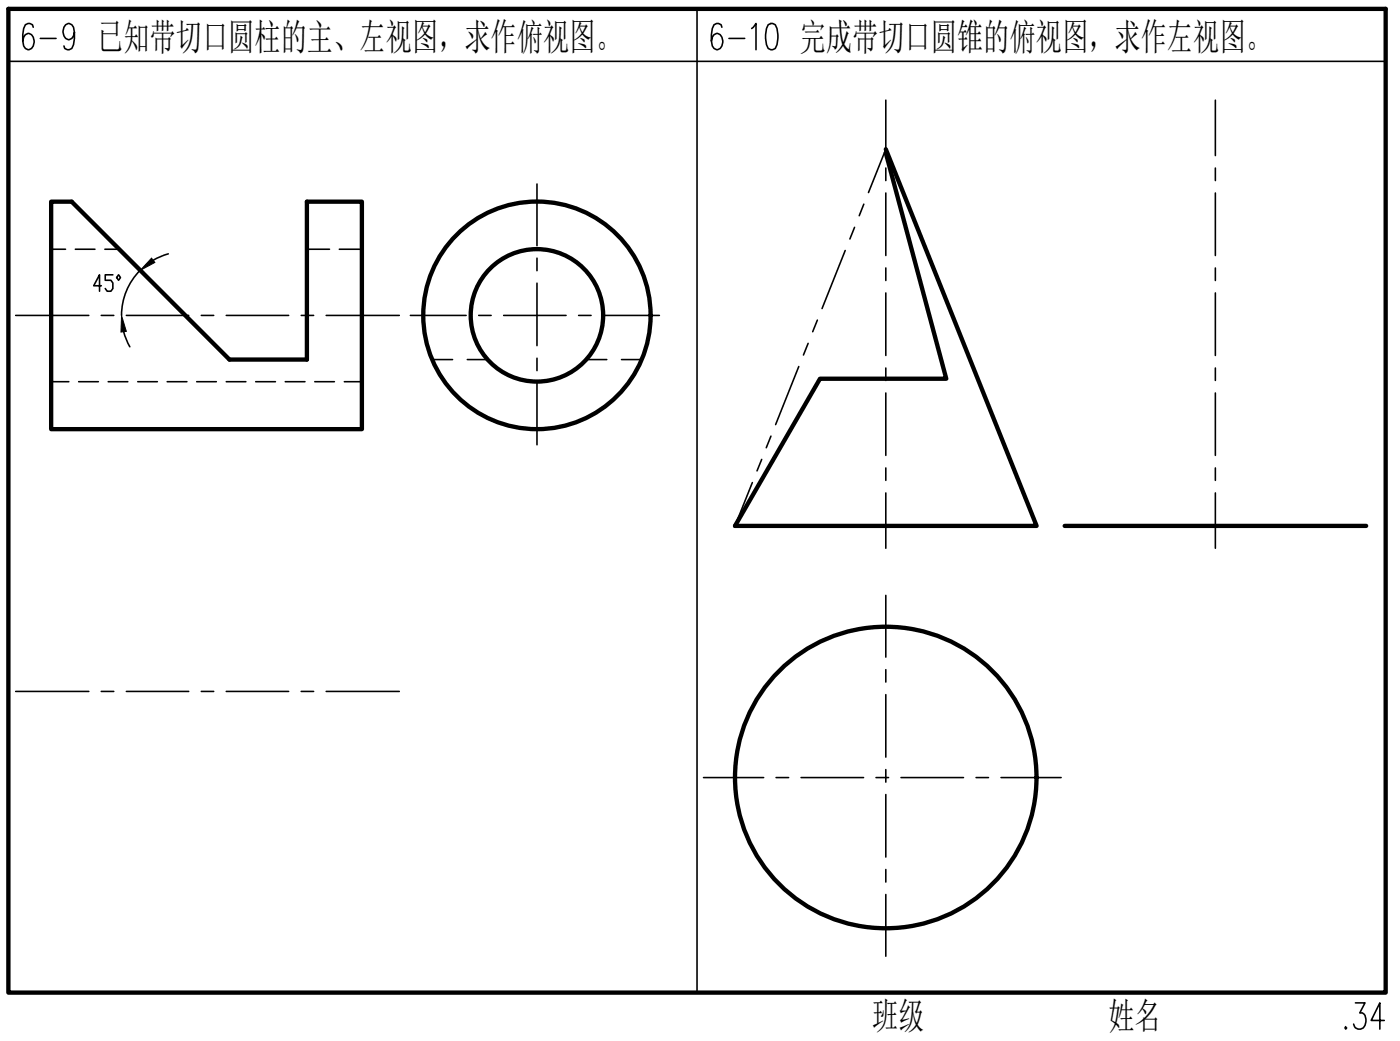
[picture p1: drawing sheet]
<svg xmlns="http://www.w3.org/2000/svg" width="130mm" height="97mm" viewBox="0 0 130 97" stroke-linecap="round" stroke-linejoin="round" font-family="sans-serif">
<g fill="none" stroke="#000" stroke-width=".4">
<path d="M.8 .8h127.8v91.3h-127.8zM4.7 18.7h2l14.6 14.7h7.2v-14.7h5.1v21.1h-28.9zM82.2 13.8l14 35h-28l7.9-13.7h11.7l-5.6-20.9M98.8 48.8h28"/>
<circle cx="49.8" cy="29.3" r="10.6"/>
<circle cx="49.8" cy="29.3" r="6.1"/>
<circle cx="82.2" cy="72.1" r="14"/>
</g>
<!-- layer: 0 -->
<path d="M.8 5.7h127.8M64.7 .8v91.3M124.9 95.2l-.1 .2 .1 .1v-.1M125.8 93h.8l-.4 1h.2a.9 .9 0 0 1-.2 1.5 .52 .52 0 0 1-.6-.5M128.4 94.7h-1.2l.8-1.7v2.5" fill="none" stroke="#000" stroke-width=".15"/>
<g fill="none" stroke="#000" stroke-width=".15">
<path d="M3.1 2.5l-.1-.2-.2-.1-.4 .1a2.55 2.55 0 0 0 0 2.2l.2 .1a.79 .79 0 0 0 .6-.7 .79 .79 0 0 0-.6-.8l-.2 .1-.3 .6M3.7 3.6h1.5M6.9 3a.61 .61 0 0 1-.6 .7 .8 .8 0 0 1-.5-.8 .8 .8 0 0 1 .6-.7l.3 .1a2.31 2.31 0 0 1 0 2.2l-.5 .1-.2-.1-.1-.2M67 2.5l-.1-.2-.2-.1-.5 .1a2.55 2.55 0 0 0 0 2.2l.3 .1a.79 .79 0 0 0 .6-.7 .79 .79 0 0 0-.6-.8l-.3 .1-.2 .6M67.6 3.6h1.5M69.7 2.6l.4-.4v2.4M71.3 2.3l.2-.1 .4 .1a2.55 2.55 0 0 1 0 2.2l-.2 .1-.4-.1a2.56 2.56 0 0 1 0-2.2zM9.4 26.5h-.7l.5-1v1.5M10.5 25.5h-.7v.5h.5l.2 .3v.5l-.2 .2h-.4l-.1-.2M11 25.5l.2 .2-.2 .3-.2-.3zM11.5 30.8l.5 1.4M13 25.1a5.9 5.9 0 0 0-1.7 4.2"/>
<path d="M15.6 23.5l-1.4 .6M28.5 29.3v4.1v-4.1M33.6 39.8h-28.9h28.9M68.2 48.8h28"/>
</g>
<g fill="none" stroke="#000" stroke-width=".15">
<path d="M49.8 17.1v5.7M82.2 9.3v5.1M82.2 15.6v1.2M82.2 17.9v5.8M112.8 9.3v5.1M112.8 15.6v1.2M112.8 17.9v5.8M1.5 29.3h6.7M9.4 29.3h1.2M11.7 29.3h5.8M18.7 29.3h1.1M21 29.3h5.8"/>
<path d="M27.9 29.3h1.2M30.3 29.3h6.7M38.1 29.3h5.1M44.4 29.3h1.2M46.7 29.3h5.8M49.8 23.9v1.2M49.8 26.3v5.8M49.8 33.2v1.2M49.8 35.5v5.8M53.7 29.3h1.1M56 29.3h5.2M82.2 24.9v1.1"/>
<path d="M82.2 27.2v5.8M82.2 34.1v1.2M82.2 36.5v5.7M112.8 24.9v1.1M112.8 27.2v5.8M112.8 34.1v1.2M112.8 36.5v5.7M82.2 43.4v1.2M82.2 45.7v5.2M82.2 55.2v5.8M112.8 43.4v1.2M112.8 45.7v5.2"/>
<path d="M1.5 64.1h6.7M9.4 64.1h1.2M11.7 64.1h5.8M18.7 64.1h1.1M21 64.1h5.8M27.9 64.1h1.2M30.3 64.1h6.7M65.3 72.1h5.6M72 72.1h1.2M74.3 72.1h5.8M81.3 72.1h1.1M82.2 62.1v1.2"/>
<path d="M82.2 64.4v5.8M82.2 71.4v1.2M82.2 73.7v5.8M83.6 72.1h5.8M90.6 72.1h1.1M92.9 72.1h5.6M82.2 80.7v1.1M82.2 83v5.7"/>
</g>
<path d="M11.3 29.3l.4 1.4-.5 .1zM14.1 23.9l.3 .5-1.4 .7z" fill="#000" stroke="#000" stroke-width=".09"/>
<path d="M80.1 18.9l-.4 1.1M82.2 13.8l-1.6 4.1M74.1 34l-2.1 5.4M75 31.9l-.5 1M75.8 29.7l-.4 1.1M78.4 23.2l-2.1 5.4M79.3 21.1l-.4 1.1M69.8 44.8l-1.6 4M70.7 42.6l-.5 1.1M71.5 40.5l-.4 1" fill="none" stroke="#000" stroke-width=".15"/>
<g fill="none" stroke="#000" stroke-width=".15">
<path d="M4.7 23.1h1.4M4.7 35.4h1.7M7 23.1h1.8M7.3 35.4h1.8M9.7 23.1h1.4M10 35.4h1.9M12.8 35.4h1.8M15.5 35.4h1.8M18.3 35.4h1.8M21 35.4h1.8M23.7 35.4h1.9M26.5 35.4h1.8"/>
<path d="M28.5 23.1h2.1M29.2 35.4h1.8M31.5 23.1h2.1M31.9 35.4h1.7M40.1 33.4h1.9M43.4 33.4h1.8M54.4 33.4h1.9M57.7 33.4h1.8"/>
</g>
<g font-size="3.5">
<text x="9" y="4.6">已知带切口圆柱的主、左视图，求作俯视图。</text>
<text x="74.2" y="4.6">完成带切口圆锥的俯视图，求作左视图。</text>
<text x="80.9" y="95.5">班级</text>
<text x="102.8" y="95.5">姓名</text>
</g>
</svg>
